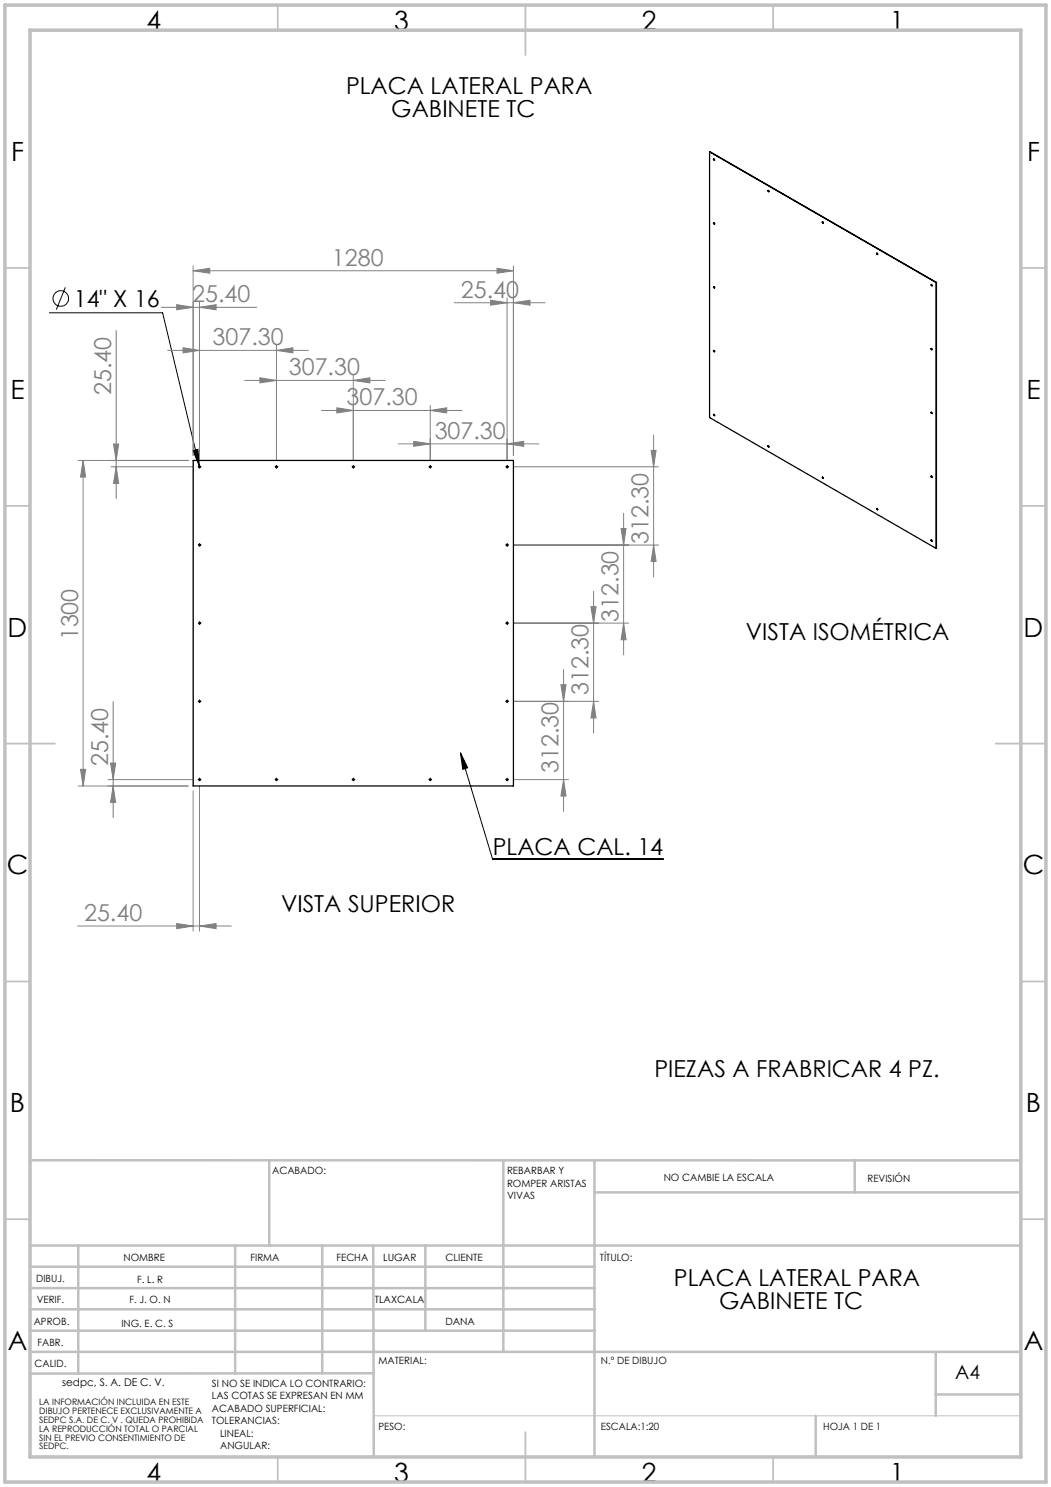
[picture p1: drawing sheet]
<svg xmlns="http://www.w3.org/2000/svg" width="210mm" height="297mm" viewBox="0 0 210 297" stroke-linecap="round" stroke-linejoin="round" font-family="sans-serif">
<g fill="none" stroke="#000" stroke-width=".2">
<path d="M13.1 57.4l-1.8 4.4M9.9 62.5h22.6l7.3 30.6M38.6 90l.9-.3 .3 3.4zM39.8 93.2h.2M39.9 93.1v.3M55.1 93.2h.3M55.2 93.1v.3M70.5 93.2h.2M70.6 93.1v.3M85.8 93.2h.3M86 93.1v.3M101.2 93.2h.3"/>
<path d="M101.3 93.1v.3M39.8 108.9h.2M39.9 108.7v.3M101.2 108.9h.3M101.3 108.7v.3M39.8 124.5h.2M39.9 124.4v.2M39.9 140v.2M101.2 124.5h.3M101.3 124.4v.2M101.3 140v.2M39.8 155.7h.2"/>
<path d="M39.8 140.1h.2M39.9 155.6v.2M55.1 155.7h.3M55.2 155.6v.2M70.5 155.7h.2M70.6 155.6v.2M85.8 155.7h.3M86 155.6v.2M92 150.4l1.5 2.9-1 .4zM92 150.4l6.4 21.2h34.1M101.2 155.7h.3M101.2 140.1h.3"/>
<path d="M101.3 155.6v.2"/>
<circle cx="12.1" cy="59.6" r="1.56"/>
</g>
<g fill="none" stroke="#808080" stroke-width=".2">
<path d="M38.6 54.1l3.3-.5v1zM38.6 53.1v37.9M38.6 54.1h64M98 60l3.3 .5-3.3 .5zM99.3 53.6l3.3 .5-3.3 .5zM101.3 59.5v32.5M102.6 53.1v37.9M23.2 66v33.6M32.2 61.4h19.1M33.5 70h28.1M35.3 60.9l3.3 .5-3.3 .5zM36.6 69.5l3.3 .5-3.3 .5z"/>
<path d="M39.9 61.4l3.3-.5v1zM39.9 60.4v31.6M48.9 76h28M51.9 75.5l3.3 .5-3.3 .5zM55.2 70l3.3-.5v1zM55.2 69v23M70.6 76l3.3-.5v1zM70.6 75v17M90.8 60.5h18.1M102.6 60.5l3.3-.5v1zM15.6 92h22M16.6 92l.5 3.3h-1z"/>
<path d="M16.6 92v65M22.2 93.2h16.4M22.7 88.7h1l-.5 3.3zM23.2 93.2l.5 3.4h-1zM64.2 82h28.1M67.3 81.5l3.3 .5-3.3 .5zM79.6 88.6h28.1M82.7 88.2l3.3 .4-3.3 .5zM86 82l3.3-.5v1zM86 81v11M101.3 88.6l3.3-.4v.9zM102.6 93.2h29"/>
<path d="M130.1 90h1l-.5 3.2zM130.6 86.9v28.3M102.6 108.9h29M118.6 118.1v28.3M124.1 105.5h1l-.5 3.4zM124.6 102.5v28.3M130.6 108.9l.5 3.2h-1zM102.6 124.5h23M112.1 136.8h1l-.5 3.3zM112.6 133.7v28.4M118.1 121.2h1l-.5 3.3zM124.6 124.5l.5 3.3h-1z"/>
<path d="M15.6 157h22M16.1 153.7h1l-.5 3.3zM21.6 155.7h17M22.1 152.4h1l-.5 3.3zM22.6 157l.5 3.3h-1zM22.6 140.2v23.1M38.6 158v28M39.9 157v29M102.6 155.7h11M102.6 140.1h17M112.6 155.7l.5 3.3h-1zM118.6 140.1l.5 3.3h-1z"/>
<path d="M15.5 185h30.7M35.3 184.5l3.3 .5-3.3 .5zM39.9 185l3.3-.5v1z"/>
</g>
<g fill="none" stroke="#000" stroke-width=".2" stroke-dasharray="15.2 1.3 1.3 1.3">
<path d="M39.6 93.2h.1M39.9 93v-.1M39.9 93.5h.1M40.1 93.2h.1M55 93.2h.1M55.3 93v-.1M55.3 93.5h.1M55.5 93.2h.1M70.4 93.2h-.1M70.6 93v-.1M70.6 93.5h.1M70.9 93.2h.1"/>
<path d="M85.7 93.2h.1M86 93v-.1M86 93.5h.1M86.2 93.2h.1M101.1 93.2h.1M101.3 93v-.1M101.3 93.5h.1M101.6 93.2h.1M39.6 108.8h.1M39.9 108.6h.1M39.9 109.1h.1M40.1 108.8h.1"/>
<path d="M101.1 108.8h.1M101.3 108.6h.1M101.3 109.1h.1M101.6 108.8h.1M39.6 124.5h.1M39.9 124.2h.1M39.9 124.7h.1M39.9 139.8h.1M40.1 124.5h.1M101.1 124.5h.1M101.3 139.8h.1M101.3 124.2h.1"/>
<path d="M101.3 124.7h.1M101.6 124.5h.1M39.6 155.7h.1M39.6 140.1h.1M39.9 155.4h.1M39.9 155.9v.1M39.9 140.3v.1M40.1 155.7h.1M40.1 140.1h.1M55 155.7h.1M55.3 155.4h.1M55.3 155.9v.1"/>
<path d="M55.5 155.7h.1M70.4 155.7h-.1M70.6 155.4h.1M70.6 155.9v.1M70.9 155.7h.1M85.7 155.7h.1M86 155.4h.1M86 155.9v.1M86.2 155.7h.1M101.1 155.7h.1M101.1 140.1h.1M101.3 155.4h.1"/>
<path d="M101.3 155.9v.1M101.3 140.3v.1M101.6 155.7h.1M101.6 140.1h.1"/>
</g>
<path d="M74.6 282.8h129.4" fill="none" stroke="#c0c0c0" stroke-width=".2"/>
<g fill="none" stroke="#c0c0c0" stroke-width=".35">
<path d="M55.5 1v5M105 1v10M154.5 1v5M1 53.5h5M204 53.5h5M1 101h5M204 101h5M1 148.5h10M199 148.5h10M1 196h5M204 196h5M1 243.5h5"/>
<path d="M204 243.5h5M55.5 291v5M105 286v10M154.5 291v5"/>
</g>
<g fill="none" stroke="#c0c0c0" stroke-width=".5">
<path d="M6 231.7l198 .1M53.8 231.8v17M100.6 231.8v38.2M118.8 231.8v59.2M118.8 238.2h85.2M170.8 231.8v6.4M6 248.8h198M6 257.3h112.8M6 253h112.8M15.6 248.8v25.6M47 248.8v25.5M64.4 248.8v25.5"/>
<path d="M74.6 248.8l.1 42.2M85 248.8v17M6 265.8h112.8M6 261.5h112.8M6 270h198M74.6 274.3l-68.6 .1M187 270v12.8M187 278.5h17M163 282.8v8.2"/>
</g>
<path d="M1 1h208v295h-208zM6 6h198v285h-198z" fill="none" stroke="#c0c0c0" stroke-width=".7"/>
<path d="M38.6 90l.9-.3 .3 3.4zM92 150.4l1.5 2.9-1 .4z" fill="#000"/>
<g fill="#808080">
<path d="M99.3 53.6l3.3 .5-3.3 .5zM38.6 54.1l3.3-.5v1zM101.3 88.6l3.3-.4v.9zM82.7 88.2l3.3 .4-3.3 .5zM86 82l3.3-.5v1zM67.3 81.5l3.3 .5-3.3 .5z"/>
<path d="M36.6 69.5l3.3 .5-3.3 .5zM55.2 70l3.3-.5v1zM51.9 75.5l3.3 .5-3.3 .5zM70.6 76l3.3-.5v1z"/>
<path d="M35.3 60.9l3.3 .5-3.3 .5zM39.9 61.4l3.3-.5v1zM35.3 184.5l3.3 .5-3.3 .5zM39.9 185l3.3-.5v1z"/>
<path d="M102.6 60.5l3.3-.5v1zM98 60l3.3 .5-3.3 .5z"/>
<path d="M22.6 157l.5 3.3h-1zM22.1 152.4h1l-.5 3.3z"/>
<path d="M16.6 92l.5 3.3h-1zM16.1 153.7h1l-.5 3.3zM22.7 88.7h1l-.5 3.3zM23.2 93.2l.5 3.4h-1zM130.1 90h1l-.5 3.2zM130.6 108.9l.5 3.2h-1zM124.1 105.5h1l-.5 3.4zM124.6 124.5l.5 3.3h-1zM118.1 121.2h1l-.5 3.3zM118.6 140.1l.5 3.3h-1zM112.1 136.8h1l-.5 3.3zM112.6 155.7l.5 3.3h-1z"/>
</g>
<g fill="none" stroke="#000" stroke-width=".25">
<path d="M141.8 30.3v53.1l45.2 26.1M141.8 30.3l45.2 26.1M141.8 30.3l45.3 26.1M142.6 31.7l.2 .3-.2-.1zM142.6 31.7l.2 .3M153.4 38.1h.2v.2zM153.5 38l.1 .3M142.6 57.3l.2 .1v.1zM142.6 44.5l.2 .2M142.6 57.3l.2 .2M164.4 44.3l.1 .3M175.2 50.5l.2 .3"/>
<path d="M186 56.9h.2v.2zM186.1 56.8l.1 .3M187 56.4v53.1M187.1 56.4l-.1 53.1M187.1 56.4h-.1M142.6 70l.2 .2M186.1 69.6l.1 .2M38.6 92h64v65h-64zM142.6 82.8h.1l.1 .2zM142.6 82.8l.2 .2M153.5 89l.1 .3M164.4 95.3l.1 .2"/>
<path d="M186 82.4h.2v.2zM186.1 82.3l.1 .3M186.1 95.1l.1 .2M175.2 101.6l.2 .1v.1zM175.2 101.6l.2 .2M186.1 107.8l.1 .3zM186.1 107.8l.1 .3"/>
<circle cx="142.7" cy="44.6" r=".14"/>
<circle cx="164.4" cy="44.5" r=".13"/>
<circle cx="175.3" cy="50.7" r=".14"/>
<circle cx="142.7" cy="70.1" r=".14"/>
<circle cx="186.1" cy="69.8" r=".13"/>
<circle cx="39.9" cy="93.2" r=".15"/>
<circle cx="55.2" cy="93.2" r=".16"/>
<circle cx="70.6" cy="93.2" r=".16"/>
<circle cx="86" cy="93.2" r=".16"/>
<circle cx="101.3" cy="93.2" r=".16"/>
<circle cx="153.5" cy="89.2" r=".12"/>
<circle cx="164.4" cy="95.4" r=".14"/>
<circle cx="186.1" cy="95.3" r=".14"/>
<circle cx="39.9" cy="108.9" r=".16"/>
<circle cx="101.3" cy="108.9" r=".16"/>
<circle cx="39.9" cy="124.5" r=".15"/>
<circle cx="101.3" cy="124.5" r=".15"/>
<circle cx="39.9" cy="155.7" r=".16"/>
<circle cx="39.9" cy="140.1" r=".16"/>
<circle cx="55.2" cy="155.7" r=".16"/>
<circle cx="70.6" cy="155.7" r=".16"/>
<circle cx="86" cy="155.7" r=".15"/>
<circle cx="101.3" cy="140.1" r=".16"/>
<circle cx="101.3" cy="155.7" r=".16"/>
</g>
<g font-size="5.3">
<text x="29.3" y="5.9">4</text>
<text x="78.8" y="5.9">3</text>
<text x="128.3" y="5.9">2</text>
<text x="177.8" y="5.9">1</text>
<text x="2.2" y="32.2">F</text>
<text x="205.2" y="32.2">F</text>
<text x="2.1" y="79.7">E</text>
<text x="205.1" y="79.7">E</text>
<text x="1.5" y="127.2">D</text>
<text x="204.5" y="127.2">D</text>
<text x="1.3" y="174.7">C</text>
<text x="204.3" y="174.7">C</text>
<text x="2" y="222.2">B</text>
<text x="205" y="222.2">B</text>
<text x="1.5" y="269.7">A</text>
<text x="204.5" y="269.7">A</text>
<text x="29.3" y="295.9">4</text>
<text x="78.8" y="295.9">3</text>
<text x="128.3" y="295.9">2</text>
<text x="177.8" y="295.9">1</text>
</g>
<g font-size="4.7">
<text x="69.1" y="18.8">PLACA LATERAL PARA</text>
<text x="78.2" y="23.3">GABINETE TC</text>
<text x="14.7" y="61.4">14&quot; X 16</text>
<text x="149" y="127.8">VISTA ISOMÉTRICA</text>
<text x="98.5" y="170.9">PLACA CAL. 14</text>
<text x="56.1" y="182.1">VISTA SUPERIOR</text>
<text x="130.7" y="215.1">PIEZAS A FRABRICAR 4 PZ.</text>
<text x="134.7" y="256.9">PLACA LATERAL PARA</text>
<text x="143.7" y="261.4">GABINETE TC</text>
</g>
<g font-size="4.7" fill="#808080">
<text x="66.3" y="53">1280</text>
<text x="92.1" y="59.4">25.40</text>
<text x="38.4" y="60.3">25.40</text>
<text x="42.5" y="68.9">307.30</text>
<text x="57.7" y="74.9">307.30</text>
<text x="22.2" y="78.9" transform="rotate(-90 22.2 78.9)">25.40</text>
<text x="69.2" y="80.9">307.30</text>
<text x="86.9" y="87.6">307.30</text>
<text x="129.6" y="108.7" transform="rotate(-90 129.6 108.7)">312.30</text>
<text x="123.6" y="124.2" transform="rotate(-90 123.6 124.2)">312.30</text>
<text x="15.6" y="127.9" transform="rotate(-90 15.6 127.9)">1300</text>
<text x="117.6" y="138.8" transform="rotate(-90 117.6 138.8)">312.30</text>
<text x="21.6" y="153.1" transform="rotate(-90 21.6 153.1)">25.40</text>
<text x="111.6" y="154.4" transform="rotate(-90 111.6 154.4)">312.30</text>
<text x="16.8" y="183.9">25.40</text>
</g>
<text font-size="3.9" x="190.9" y="275.5">A4</text>
<text font-size="2.1" x="12.4" y="276.7">sedpc, S. A. DE C. V.</text>
<g font-size="2">
<text x="54.4" y="234.6">ACABADO:</text>
<text x="101.3" y="234.5">REBARBAR Y</text>
<text x="101.3" y="237">ROMPER ARISTAS</text>
<text x="101.3" y="239.5">VIVAS</text>
<text x="132.6" y="236">NO CAMBIE LA ESCALA</text>
<text x="173.3" y="236.2">REVISIÓN</text>
<text x="24.7" y="251.9">NOMBRE</text>
<text x="50" y="251.9">FIRMA</text>
<text x="67.2" y="251.9">FECHA</text>
<text x="76.5" y="251.9">LUGAR</text>
<text x="89" y="251.9">CLIENTE</text>
<text x="119.9" y="251.9">TÍTULO:</text>
<text x="7.2" y="256.1">DIBUJ.</text>
<text x="27.4" y="256.2">F. L. R</text>
<text x="7.4" y="260.3">VERIF.</text>
<text x="25.9" y="260.3">F. J. O. N</text>
<text x="74.9" y="260.3">TLAXCALA</text>
<text x="6.7" y="264.5">APROB.</text>
<text x="7.5" y="268.8">FABR.</text>
<text x="24.3" y="265">ING. E. C. S</text>
<text x="89" y="264.6">DANA</text>
<text x="6.9" y="273">CALID.</text>
<text x="75.6" y="272.5">MATERIAL:</text>
<text x="120.1" y="272.5">N.º DE DIBUJO</text>
<text x="42.4" y="277">SI NO SE INDICA LO CONTRARIO:</text>
<text x="42.4" y="279.5">LAS COTAS SE EXPRESAN EN MM</text>
<text x="42.4" y="282">ACABADO SUPERFICIAL:</text>
<text x="42.4" y="284.5">TOLERANCIAS:</text>
<text x="44" y="287">LINEAL:</text>
<text x="75.6" y="285.5">PESO:</text>
<text x="120.1" y="285.6">ESCALA:1:20</text>
<text x="164.5" y="285.6">HOJA 1 DE 1</text>
<text x="44" y="289.5">ANGULAR:</text>
</g>
<g font-size="1.8">
<text x="7.9" y="280.7">LA INFORMACIÓN INCLUIDA EN ESTE</text>
<text x="7.9" y="282.5">DIBUJO PERTENECE EXCLUSIVAMENTE A</text>
<text x="7.9" y="284.2">SEDPC S.A. DE C. V . QUEDA PROHIBIDA</text>
<text x="7.9" y="286">LA REPRODUCCIÓN TOTAL O PARCIAL</text>
<text x="7.9" y="287.7">SIN EL PREVIO CONSENTIMIENTO DE</text>
<text x="7.9" y="289.5">SEDPC.</text>
</g>
</svg>
